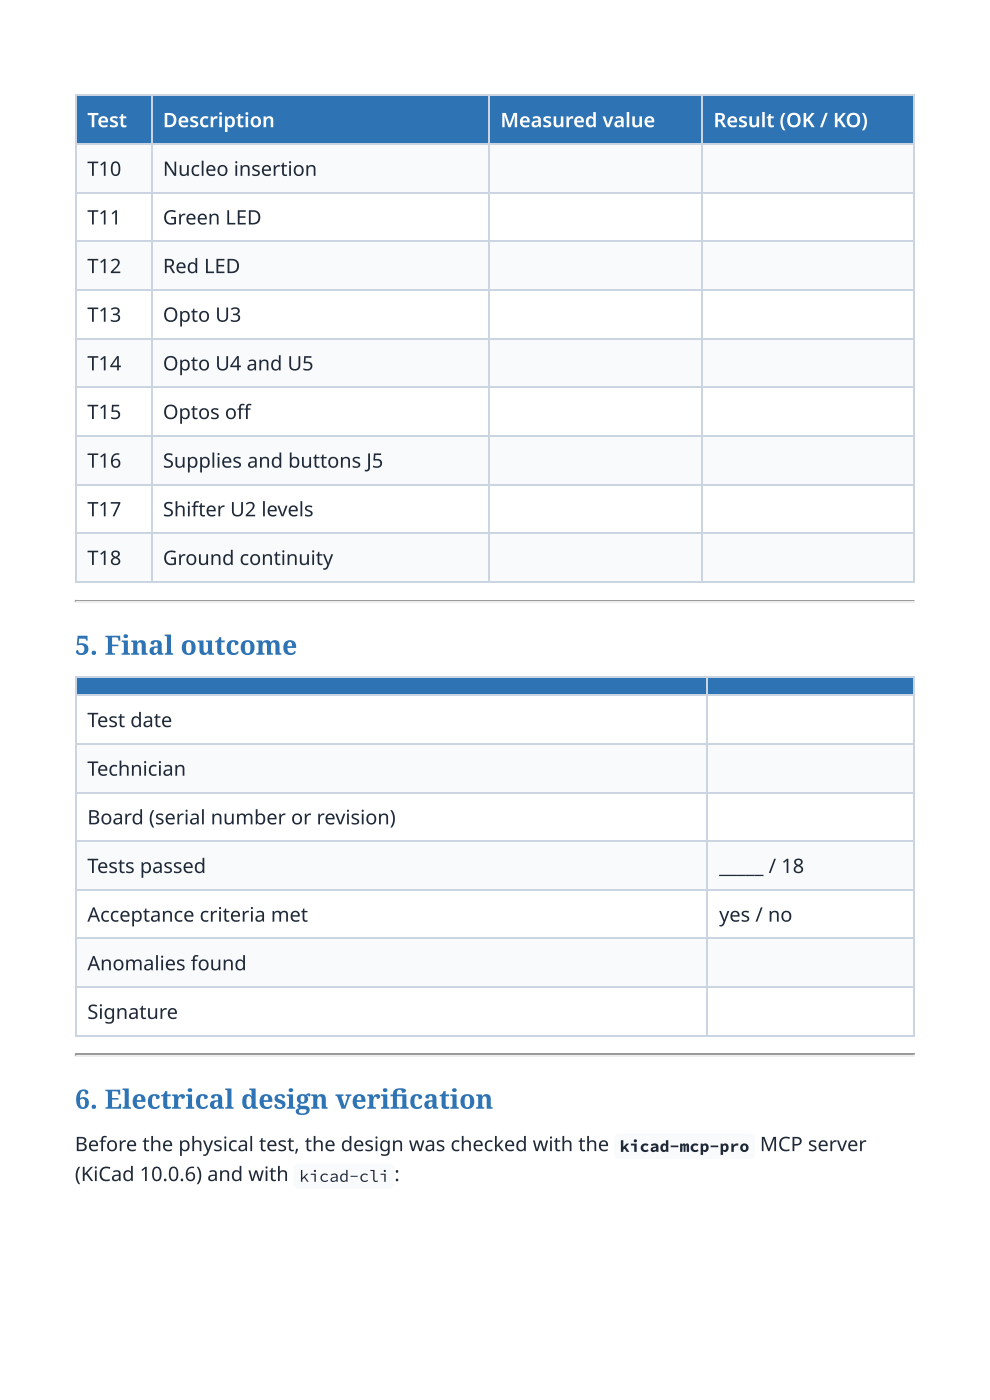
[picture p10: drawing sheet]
<svg xmlns="http://www.w3.org/2000/svg" width="210mm" height="297mm" viewBox="0 0 210 297" stroke-linecap="round" stroke-linejoin="round" font-family="sans-serif">
<g fill="#2e74b5">
<path d="M16.1 20.4h15.9v10.3h-15.9z"/>
<path d="M32 20.4h71.5v10.3h-71.5z"/>
<path d="M103.5 20.4h45.2v10.3h-45.2z"/>
<path d="M148.7 20.4h45.2v10.3h-45.2z"/>
</g>
<g fill="#f8fafc">
<path d="M16.1 30.7h15.9v10.3h-15.9z"/>
<path d="M32 30.7h71.5v10.3h-71.5z"/>
<path d="M103.5 30.7h45.2v10.3h-45.2z"/>
<path d="M148.7 30.7h45.2v10.3h-45.2z"/>
</g>
<g fill="#fff">
<path d="M16.1 41h15.9v10.3h-15.9z"/>
<path d="M32 41h71.5v10.3h-71.5z"/>
<path d="M103.5 41h45.2v10.3h-45.2z"/>
<path d="M148.7 41h45.2v10.3h-45.2z"/>
</g>
<g fill="#f8fafc">
<path d="M16.1 51.3h15.9v10.3h-15.9z"/>
<path d="M32 51.3h71.5v10.3h-71.5z"/>
<path d="M103.5 51.3h45.2v10.3h-45.2z"/>
<path d="M148.7 51.3h45.2v10.3h-45.2z"/>
</g>
<g fill="#fff">
<path d="M16.1 61.6h15.9v10.4h-15.9z"/>
<path d="M32 61.6h71.5v10.4h-71.5z"/>
<path d="M103.5 61.6h45.2v10.4h-45.2z"/>
<path d="M148.7 61.6h45.2v10.4h-45.2z"/>
</g>
<g fill="#f8fafc">
<path d="M16.1 72h15.9v10.3h-15.9z"/>
<path d="M32 72h71.5v10.3h-71.5z"/>
<path d="M103.5 72h45.2v10.3h-45.2z"/>
<path d="M148.7 72h45.2v10.3h-45.2z"/>
</g>
<g fill="#fff">
<path d="M16.1 82.3h15.9v10.3h-15.9z"/>
<path d="M32 82.3h71.5v10.3h-71.5z"/>
<path d="M103.5 82.3h45.2v10.3h-45.2z"/>
<path d="M148.7 82.3h45.2v10.3h-45.2z"/>
</g>
<g fill="#f8fafc">
<path d="M16.1 92.6h15.9v10.3h-15.9z"/>
<path d="M32 92.6h71.5v10.3h-71.5z"/>
<path d="M103.5 92.6h45.2v10.3h-45.2z"/>
<path d="M148.7 92.6h45.2v10.3h-45.2z"/>
</g>
<g fill="#fff">
<path d="M16.1 102.9h15.9v10.3h-15.9z"/>
<path d="M32 102.9h71.5v10.3h-71.5z"/>
<path d="M103.5 102.9h45.2v10.3h-45.2z"/>
<path d="M148.7 102.9h45.2v10.3h-45.2z"/>
</g>
<g fill="#f8fafc">
<path d="M16.1 113.2h15.9v10.4h-15.9z"/>
<path d="M32 113.2h71.5v10.4h-71.5z"/>
<path d="M103.5 113.2h45.2v10.4h-45.2z"/>
<path d="M148.7 113.2h45.2v10.4h-45.2z"/>
</g>
<g fill="none" stroke="#cbd5e1" stroke-width=".26">
<path d="M15.9 20.2h178M15.9 30.6h178M16 20.1v103.5M32.1 20.1v103.5M103.6 20.1v103.5M148.8 20.1v103.5M15.9 40.9h178M15.9 51.2h178M15.9 61.5h178M15.9 71.8h178M15.9 82.2h178M15.9 92.5h178"/>
<path d="M15.9 102.8h178M15.9 113.1h178M15.9 123.4h178"/>
</g>
<path d="M193.8 20.1v103.5" fill="none" stroke="#cbd5e1" stroke-width=".25"/>
<path d="M15.9 127.4h178" fill="none" stroke="#9a9a9a" stroke-width=".26"/>
<path d="M15.9 127.7h178" fill="none" stroke="#eee" stroke-width=".26"/>
<path d="M193.9 127.3v.5h-.2v-.3z" fill="#eee"/>
<path d="M15.9 127.3h.2v.2l-.2 .3z" fill="#9a9a9a"/>
<g fill="#2e74b5">
<path d="M16.1 143.4h133.9v4h-133.9z"/>
<path d="M150 143.4h43.9v4h-43.9z"/>
</g>
<g fill="#fff">
<path d="M16.1 147.4h133.9v10.3h-133.9z"/>
<path d="M150 147.4h43.9v10.3h-43.9z"/>
</g>
<g fill="#f8fafc">
<path d="M16.1 157.7h133.9v10.3h-133.9z"/>
<path d="M150 157.7h43.9v10.3h-43.9z"/>
</g>
<g fill="#fff">
<path d="M16.1 168h133.9v10.3h-133.9z"/>
<path d="M150 168h43.9v10.3h-43.9z"/>
</g>
<g fill="#f8fafc">
<path d="M16.1 178.3h133.9v10.3h-133.9z"/>
<path d="M150 178.3h43.9v10.3h-43.9z"/>
</g>
<g fill="#fff">
<path d="M16.1 188.6h133.9v10.4h-133.9z"/>
<path d="M150 188.6h43.9v10.4h-43.9z"/>
</g>
<g fill="#f8fafc">
<path d="M16.1 199h133.9v10.3h-133.9z"/>
<path d="M150 199h43.9v10.3h-43.9z"/>
</g>
<g fill="#fff">
<path d="M16.1 209.3h133.9v10.3h-133.9z"/>
<path d="M150 209.3h43.9v10.3h-43.9z"/>
</g>
<path d="M15.9 143.5h178M15.9 147.5h178M15.9 157.8h178M16 143.4v76.5M149.9 143.4v76.5M15.9 168.1h178M15.9 178.5h178M15.9 188.8h178M15.9 199.1h178M15.9 209.4h178M15.9 219.7h178" fill="none" stroke="#cbd5e1" stroke-width=".26"/>
<path d="M193.8 143.4v76.5" fill="none" stroke="#cbd5e1" stroke-width=".25"/>
<path d="M15.9 223.7h178" fill="none" stroke="#9a9a9a" stroke-width=".26"/>
<path d="M15.9 224h178" fill="none" stroke="#eee" stroke-width=".26"/>
<path d="M193.9 223.6v.5h-.2v-.3z" fill="#eee"/>
<path d="M15.9 223.6h.2v.2l-.2 .3z" fill="#9a9a9a"/>
<g fill="#f8fafc">
<path d="M130.5 240.8l.7-.3h27.8a1.06 1.06 0 0 1 1.1 1.1v3.1a1.06 1.06 0 0 1-1.1 1.1h-27.8a1.06 1.06 0 0 1-1-1.1v-3.1z"/>
<path d="M62.5 247.2l.7-.3h19.3a1.06 1.06 0 0 1 1.1 1v3.2a1.06 1.06 0 0 1-1.1 1h-19.3a1.06 1.06 0 0 1-1-1v-3.2z"/>
</g>
<g font-size="5.6" fill="#2e74b5">
<text x="15.9" y="138.9">5. Final outcome</text>
<text x="15.9" y="235.2">6. Electrical design verifi cation</text>
</g>
<g font-size="4.2" fill="#fff">
<text x="18.5" y="27">Test</text>
<text x="34.5" y="27">Description</text>
<text x="106.1" y="27">Measured value</text>
<text x="151.3" y="27">Result (OK / KO)</text>
</g>
<g font-size="4.2" fill="#1f2937">
<text x="18.5" y="37.3">T10</text>
<text x="34.5" y="37.3">Nucleo insertion</text>
<text x="18.5" y="47.6">T11</text>
<text x="34.5" y="47.6">Green LED</text>
<text x="18.5" y="57.9">T12</text>
<text x="34.5" y="57.9">Red LED</text>
<text x="18.5" y="68.3">T13</text>
<text x="34.5" y="68.3">Opto U3</text>
<text x="18.5" y="78.6">T14</text>
<text x="34.5" y="78.6">Opto U4 and U5</text>
<text x="18.5" y="88.9">T15</text>
<text x="34.5" y="88.9">Optos off</text>
<text x="18.5" y="99.2">T16</text>
<text x="34.5" y="99.2">Supplies and buttons J5</text>
<text x="18.5" y="109.5">T17</text>
<text x="34.5" y="109.5">Shifter U2 levels</text>
<text x="18.5" y="119.9">T18</text>
<text x="34.5" y="119.9">Ground continuity</text>
<text x="18.5" y="154.3">Test date</text>
<text x="18.5" y="164.6">Technician</text>
<text x="18.5" y="174.9">Board (serial number or revision)</text>
<text x="18.5" y="185.2">Tests passed</text>
<text x="152.5" y="185.2">_____ / 18</text>
<text x="18.5" y="195.5">Acceptance criteria met</text>
<text x="152.5" y="195.5">yes / no</text>
<text x="18.5" y="205.8">Anomalies found</text>
<text x="18.5" y="216.2">Signature</text>
<text x="15.9" y="244.2">Before the physical test, the design was checked with the</text>
<text x="161.1" y="244.2">MCP server</text>
<text x="15.9" y="250.6">(</text>
<text x="17.1" y="250.6">KiCad 10.0.6) and with</text>
<text x="83.6" y="250.6">:</text>
</g>
<g font-size="3.5" fill="#1f2937">
<text x="131.4" y="244.4">kicad-mcp-pro</text>
<text x="63.4" y="250.7">kicad-cli</text>
</g>
</svg>
